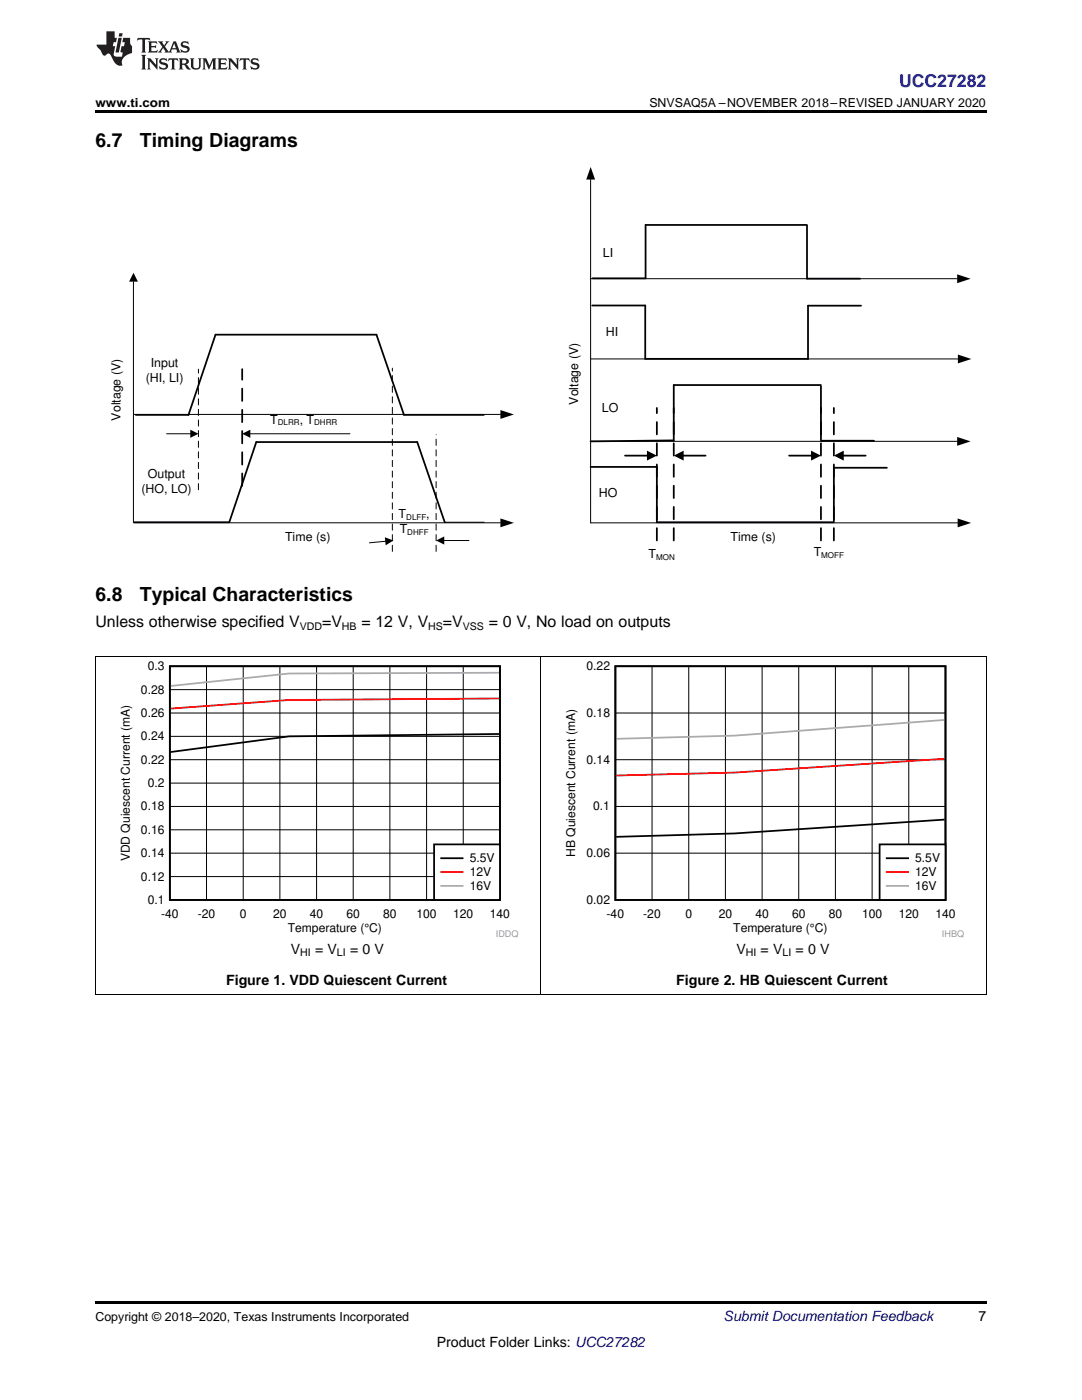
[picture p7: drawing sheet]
<svg xmlns="http://www.w3.org/2000/svg" width="216mm" height="279mm" viewBox="0 0 216 279" stroke-linecap="round" stroke-linejoin="round" font-family="sans-serif">
<path d="M19 259.7h177.8v.5h-177.8z" fill="#000"/>
<path d="M19.1 131.1v67.3M107.9 131.1v67.3M196.8 131.1v67.3M19 198.4h177.8" fill="none" stroke="#000" stroke-width=".2"/>
<path d="M23.5 132h79.9v55.1h-79.9z" fill-rule="evenodd" fill="#fff"/>
<path d="M33.9 133h65.9v46.6h-65.9zM99.6 146.5l-41.9 .5-23.6 3.1" fill="none" stroke="#000" stroke-width=".35"/>
<g fill="none" stroke="#000" stroke-width=".2">
<path d="M33.9 137.6h65.9M41.2 133v46.6M48.5 133v46.6M55.8 133v46.6M63.2 133v46.6M70.5 133v46.6M77.8 133v46.6M85.1 133v46.6M92.4 133v46.6M33.9 156.3h65.9M33.9 151.6h65.9M33.9 147h65.9"/>
<path d="M33.9 142.3h65.9M33.9 174.9h65.9M33.9 170.3h65.9M33.9 165.6h65.9M33.9 160.9h65.9"/>
</g>
<path d="M99.6 139.4l-41.9 .3-23.6 1.7" fill="none" stroke="#f00" stroke-width=".35"/>
<path d="M99.6 134.3l-41.9 .1-23.6 2.5" fill="none" stroke="#aaa" stroke-width=".35"/>
<path d="M86.6 168.5h13.2v11.1h-13.2z" fill-rule="evenodd" fill="#fff"/>
<path d="M86.6 168.5h13.2v11.1h-13.2zM88 171.3h4.3" fill="none" stroke="#000" stroke-width=".35"/>
<path d="M88 174h4.3" fill="none" stroke="#f00" stroke-width=".35"/>
<path d="M88 176.8h4.3" fill="none" stroke="#aaa" stroke-width=".35"/>
<path d="M112.4 132h79.9v55.1h-79.9z" fill-rule="evenodd" fill="#fff"/>
<path d="M122.8 133h65.9v46.6h-65.9zM188.5 163.6l-41.9 2.7-23.6 .7" fill="none" stroke="#000" stroke-width=".35"/>
<path d="M130.1 133v46.6M137.4 133v46.6M144.7 133v46.6M152.1 133v46.6M159.4 133v46.6M166.7 133v46.6M174 133v46.6M181.3 133v46.6M122.8 151.6h65.9M122.8 142.3h65.9M122.8 170.3h65.9M122.8 160.9h65.9" fill="none" stroke="#000" stroke-width=".2"/>
<path d="M188.5 151.4l-41.9 2.8-23.6 .6" fill="none" stroke="#f00" stroke-width=".35"/>
<path d="M188.5 143.7l-41.9 3.1-23.6 .6" fill="none" stroke="#aaa" stroke-width=".35"/>
<path d="M175.5 168.5h13.2v11.1h-13.2z" fill-rule="evenodd" fill="#fff"/>
<g fill="none" stroke="#000" stroke-width=".35">
<path d="M161 44.9h-32.2v10.6h-10.6M161 45v10.6h10.6M118.2 61h10.5v10.6l32.5 .1v-10.7h10.6M163.8 76.8h-29.4v11.1l-16.6 .2M163.8 77.1v10.7M27.1 82.8h10.5l5.4-16h32.1l5.5 16h15.9M117.8 93.2h13.3v11h35.3M124.7 90.9h4.6M136.2 90.9h4.6M157.5 90.9h4.6M163.8 88h10.6M168.1 90.9h4.6"/>
<path d="M177 93.4h-10.6v10.6M26.8 104.2h18.9l5.4-16h32.2l5.4 16M175.5 168.5h13.2v11.1h-13.2zM176.9 171.3h4.3"/>
</g>
<path d="M176.9 174h4.3" fill="none" stroke="#f00" stroke-width=".35"/>
<path d="M176.9 176.8h4.3" fill="none" stroke="#aaa" stroke-width=".35"/>
<g fill="none" stroke="#000" stroke-width=".2">
<path d="M117.8 35.8v68.6M26.6 56.2v48.1M117.8 55.6h73.2M117.9 71.6h73.2M26.6 82.7h73.3M33.2 86.6h5M49.7 86.6h20.1M117.8 88.1h73.2M26.6 104.3h73.3M77.1 108l-3.4 .3M88.4 107.9h5.2M88.7 104.2h7.9"/>
<path d="M117.9 104.3h73.2M19 131h177.8"/>
</g>
<path d="M39.6 97.7v-24M78.3 110v-36.5M87 110v-23.2" fill="none" stroke="#000" stroke-width=".2" stroke-dasharray="1.2 .9"/>
<path d="M48.3 97v-23.3M131.1 107.9v-26.5M134.4 107.9v-26.5M163.8 107.9v-26.5M166.4 107.9v-26.5" fill="none" stroke="#000" stroke-width=".35" stroke-dasharray="2.5 1.8"/>
<g fill="#000">
<path d="M117.9 33.3l.8 2.5h-1.7zM26.6 54.4l.9 1.8h-1.7zM191 54.8l2.7 .8-2.7 .9zM191.1 70.8l2.7 .8-2.7 .9zM38 85.8l1.6 .8-1.6 .8zM48.3 86.6l1.6-.8v1.6zM99.9 81.8l2.6 .9-2.6 .9zM129.1 89.9l2 1-2 1zM134.4 90.9l2-1v2zM161.8 89.9l2 1-2 1zM166.4 90.9l2-1v2zM191 87.2l2.7 .9-2.7 .9z"/>
<path d="M76.8 107.2l1.7 .7-1.5 .9zM87 107.9l1.6-.8v1.6zM99.9 103.5l2.6 .8-2.6 .9zM191.1 103.5l2.7 .9-2.7 .8z"/>
</g>
<path d="M19 22h177.8v.5h-177.8z" fill="#000"/>
<g fill="#231f20">
<path d="M27.5 7.6l-.1 .5 .4-.2h.6v.1v2.1l-.2 .4h1l-.3-.4v-2.1l.1-.1h.5l.5 .2-.2-.5zM29.5 8.3l.2 .3v1.5l-.2 .4h1.8l.2-.6a1.04 1.04 0 0 1-1.3 .2v-.7h.6l.3 .2v-.6l-.3 .2h-.6v-.6l.8-.1 .4 .3-.2-.5zM31.5 8.3l.9 1.1-.9 1.1h.8l-.2-.2 .5-.7 .4 .7-.2 .2h1.5l-.1-.2 .1-.4h.9l.1 .4-.2 .2h1l-.3-.3-.7-1.9h-.5l-.9 2-.8-1 .9-1h-.8l.1 .3-.3 .5-.4-.6 .2-.2zM34.7 8.6l.4 1h-.7zM36.3 8.4a.63 .63 0 0 0-.2 .7 .63 .63 0 0 0 .6 .4l.6 .2 .1 .2a.75 .75 0 0 1-.7 .4 .75 .75 0 0 1-.6-.5l.1 .7 .1-.1a1.11 1.11 0 0 0 1.5-.6 1.13 1.13 0 0 0-1.2-.8l-.1-.4a1.04 1.04 0 0 1 1.2 .2l-.2-.5-.1 .1-.5-.2zM28.2 10.9l.2 .4v2.2l-.2 .4h1l-.3-.4v-2.2l.3-.4zM29.3 11.6l.3 .4v1.5l-.3 .4h.8l-.2-.4v-1.3l1.5 1.7v-1.9l.2-.4h-.7l.2 .4v.9l-1.1-1.3zM32 11.8a.62 .62 0 0 0-.2 .7 .62 .62 0 0 0 .6 .4l.6 .1 .1 .3a.76 .76 0 0 1-.7 .3 .76 .76 0 0 1-.6-.4l.1 .7 .1-.1a1.11 1.11 0 0 0 1.5-.6 1.13 1.13 0 0 0-1.2-.8l-.1-.4a1.04 1.04 0 0 1 1.2 .2l-.2-.6-.1 .1-.5-.1zM33.7 11.6l-.2 .6a.61 .61 0 0 1 .8-.3v1.6l-.2 .4h.9l-.2-.4v-1.6a.63 .63 0 0 1 .8 .3l-.2-.6zM35.6 11.6l.3 .4v1.5l-.3 .4h1l-.2-.2v-.8l.5 .2a.76 .76 0 0 0 1.2 .7l-1-1a.58 .58 0 0 0 .6-.5 .58 .58 0 0 0-.5-.6zM36.4 11.9h.1a.45 .45 0 0 1 .5 .1 .45 .45 0 0 1 .1 .5l-.7 .2zM37.9 11.6l.2 .2a2.17 2.17 0 0 0 .3 1.9 .99 .99 0 0 0 1.6-.6v-1.1l.2-.4h-.7l.2 .2a1.92 1.92 0 0 1-.2 1.8 .6 .6 0 0 1-.9-.5v-1.1l.2-.4zM40.4 11.6l.2 .4v1.5l-.2 .4h.7l-.2-.4v-1.4l.8 1.8 .8-1.8v1.4l-.2 .4h.9l-.2-.4v-1.5l.2-.4h-.8l-.6 1.5-.6-1.5zM43.4 11.6l.2 .4v1.5l-.2 .4h1.8l.2-.6a1.04 1.04 0 0 1-1.3 .1v-.6h.5l.4 .2v-.6l-.4 .2h-.5v-.7h.8l.3 .3-.1-.6zM45.5 11.6l.2 .4v1.5l-.2 .4h.7l-.2-.4v-1.3l1.5 1.7v-1.9l.2-.4h-.7l.2 .4v.9l-1.1-1.3zM47.9 11.6l-.1 .6a.61 .61 0 0 1 .8-.3v1.6l-.3 .4h1l-.3-.4 .1-1.6a.63 .63 0 0 1 .7 .3l-.1-.6zM50.2 11.8a.62 .62 0 0 0-.2 .7 .62 .62 0 0 0 .6 .4l.6 .1 .2 .3a.76 .76 0 0 1-.8 .3 .76 .76 0 0 1-.6-.4l.1 .7 .2-.1a1.11 1.11 0 0 0 1.5-.6 1.13 1.13 0 0 0-1.3-.8l-.1-.4a1.04 1.04 0 0 1 1.2 .2l-.1-.6-.2 .1-.5-.1z"/>
<path d="M21.2 6.3v2.6h-1.9l.1 .4 .7 .9a.91 .91 0 0 0 1 .8 .56 .56 0 0 1 .5-.3 .56 .56 0 0 1 .5 .3l.4 .8a1.53 1.53 0 0 0 1.9 1.2 1.54 1.54 0 0 1 1-2.1l.9-.3v-1.4a1.52 1.52 0 0 1-.3-1.6h-1.4l-.2 .8h.5l-.2 .8h-.4l-.2 1v.2l.4 .1-.2 .8a1.93 1.93 0 0 1-1.6-.3l.3-1.8h-.5l.2-.8h.4l.2-.8h-.4v-1.3zM23.6 7.6l-.6 2.9h.7l.6-2.9zM23.8 6.6l-.1 .7h.6l.2-.7z"/>
</g>
<g font-size="3.9">
<text x="19" y="29.3">6.7</text>
<text x="27.9" y="29.3">Timing Diagrams</text>
<text x="19" y="119.9">6.8</text>
<text x="27.9" y="119.9">Typical Characteristics</text>
</g>
<text font-size="3.5" fill="#00f" x="179.4" y="17.3">UCC27282</text>
<g font-size="3.2">
<text x="19" y="125.1">Unless otherwise specified V</text>
<text x="64.3" y="125.1">=V</text>
<text x="72.1" y="125.1">= 12 V, V</text>
<text x="88.4" y="125.1">=V</text>
<text x="97.5" y="125.1">= 0 V, No load on outputs</text>
</g>
<g font-size="2.8">
<text x="58" y="190.3">V</text>
<text x="62.9" y="190.3">= V</text>
<text x="69.8" y="190.3">= 0 V</text>
<text x="146.9" y="190.3">V</text>
<text x="151.8" y="190.3">= V</text>
<text x="158.7" y="190.3">= 0 V</text>
<text x="45.1" y="196.7">Figure 1. VDD Quiescent Current</text>
<text x="134.9" y="196.7">Figure 2. HB Quiescent Current</text>
<text x="195.3" y="263.6">7</text>
<text x="87.1" y="268.9">Product Folder Links: UCC27282</text>
</g>
<text font-size="2.8" fill="#0000c8" x="144.4" y="263.6">Submit Documentation Feedback</text>
<g font-size="2.5">
<text x="19" y="21.4">www.ti.com</text>
<text x="129.6" y="21.4">SNVSAQ5A –NOVEMBER 2018–REVISED JANUARY 2020</text>
<text x="120.3" y="51.2">LI</text>
<text x="120.9" y="67.1">HI</text>
<text x="29.1" y="76.3">(HI, LI)</text>
<text x="30.1" y="73.3">Input</text>
<text x="24.1" y="83.9" transform="rotate(-90 24.1 83.9)">Voltage (V)</text>
<text x="115.3" y="80.8" transform="rotate(-90 115.3 80.8)">Voltage (V)</text>
<text x="120.1" y="82.1">LO</text>
<text x="53.9" y="84.5">T</text>
<text x="59.8" y="84.5">, T</text>
<text x="29.5" y="95.4">Output</text>
<text x="28.2" y="98.3">(HO, LO)</text>
<text x="119.5" y="99.2">HO</text>
<text x="56.9" y="107.9">Time (s)</text>
<text x="79.5" y="103.4">T</text>
<text x="79.8" y="106.4">T</text>
<text x="85.1" y="103.4">,</text>
<text x="145.8" y="107.9">Time (s)</text>
<text x="129.4" y="111.4">T</text>
<text x="162.4" y="111.1">T</text>
<text x="19" y="263.6">Copyright © 2018–2020, Texas Instruments Incorporated</text>
</g>
<g font-size="2.4">
<text x="29.5" y="133.8">0.3</text>
<text x="117" y="133.8">0.22</text>
<text x="28.1" y="143.1">0.26</text>
<text x="28.1" y="138.4">0.28</text>
<text x="117" y="143.1">0.18</text>
<text x="28.1" y="147.7">0.24</text>
<text x="28.1" y="152.4">0.22</text>
<text x="117" y="152.4">0.14</text>
<text x="28.1" y="161.7">0.18</text>
<text x="29.5" y="157.1">0.2</text>
<text x="118.4" y="161.7">0.1</text>
<text x="28.1" y="166.4">0.16</text>
<text x="25.9" y="171.9" transform="rotate(-90 25.9 171.9)">VDD Quiescent Current (mA)</text>
<text x="28.1" y="171.1">0.14</text>
<text x="93.7" y="172.1">5.5V</text>
<text x="114.8" y="171" transform="rotate(-90 114.8 171)">HB Quiescent Current (mA)</text>
<text x="117" y="171.1">0.06</text>
<text x="182.6" y="172.1">5.5V</text>
<text x="28.1" y="175.7">0.12</text>
<text x="93.7" y="174.9">12V</text>
<text x="93.7" y="177.6">16V</text>
<text x="182.6" y="174.9">12V</text>
<text x="182.6" y="177.6">16V</text>
<text x="29.5" y="180.4">0.1</text>
<text x="32.2" y="183.1">-40</text>
<text x="39.5" y="183.1">-20</text>
<text x="47.9" y="183.1">0</text>
<text x="54.5" y="183.1">20</text>
<text x="57.4" y="185.9">Temperature (°C)</text>
<text x="61.8" y="183.1">40</text>
<text x="69.1" y="183.1">60</text>
<text x="76.5" y="183.1">80</text>
<text x="83.1" y="183.1">100</text>
<text x="90.4" y="183.1">120</text>
<text x="97.7" y="183.1">140</text>
<text x="117" y="180.4">0.02</text>
<text x="121.1" y="183.1">-40</text>
<text x="128.4" y="183.1">-20</text>
<text x="136.8" y="183.1">0</text>
<text x="143.4" y="183.1">20</text>
<text x="146.3" y="185.9">Temperature (°C)</text>
<text x="150.7" y="183.1">40</text>
<text x="158" y="183.1">60</text>
<text x="165.4" y="183.1">80</text>
<text x="172" y="183.1">100</text>
<text x="179.3" y="183.1">120</text>
<text x="186.6" y="183.1">140</text>
</g>
<g font-size="2.1">
<text x="59.8" y="125.7">VDD</text>
<text x="68.2" y="125.7">HB</text>
<text x="85.4" y="125.7">HS</text>
<text x="92.3" y="125.7">VSS</text>
<text x="59.9" y="190.9">HI</text>
<text x="67.2" y="190.9">LI</text>
<text x="148.8" y="190.9">HI</text>
<text x="156.1" y="190.9">LI</text>
</g>
<g font-size="1.8" fill="#999">
<text x="99" y="187">IDDQ</text>
<text x="188" y="187">IHBQ</text>
</g>
<g font-size="1.6">
<text x="55.4" y="84.9">DLRR</text>
<text x="62.7" y="84.9">DHRR</text>
<text x="81.1" y="103.8">DLFF</text>
<text x="81.3" y="106.7">DHFF</text>
<text x="130.9" y="111.8">MON</text>
<text x="163.9" y="111.4">MOFF</text>
</g>
</svg>
